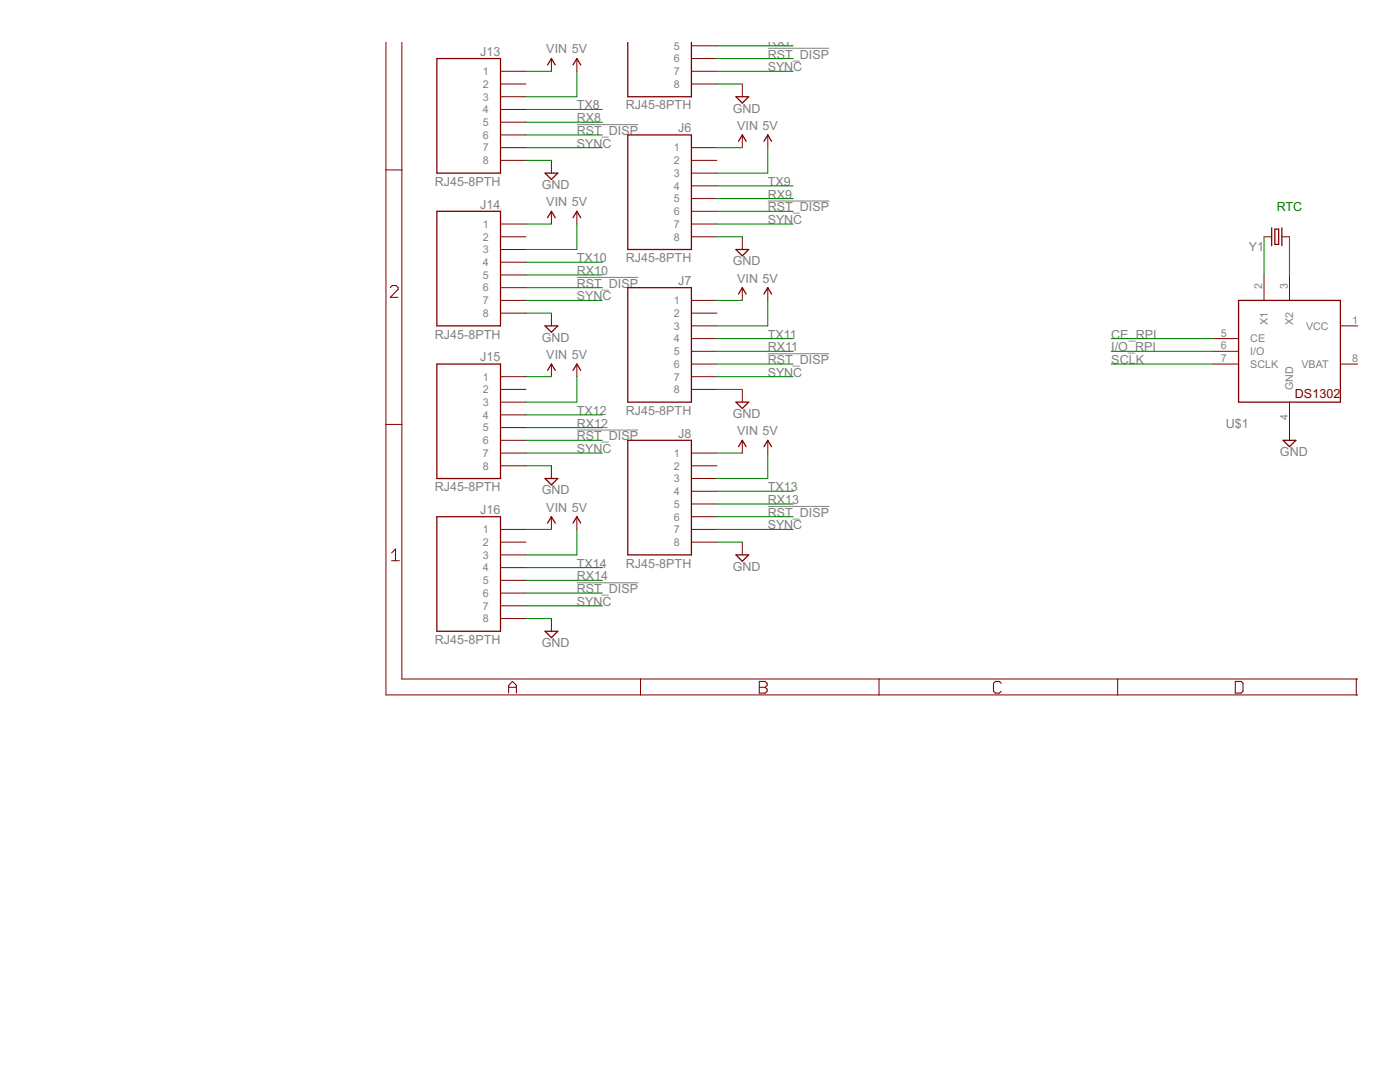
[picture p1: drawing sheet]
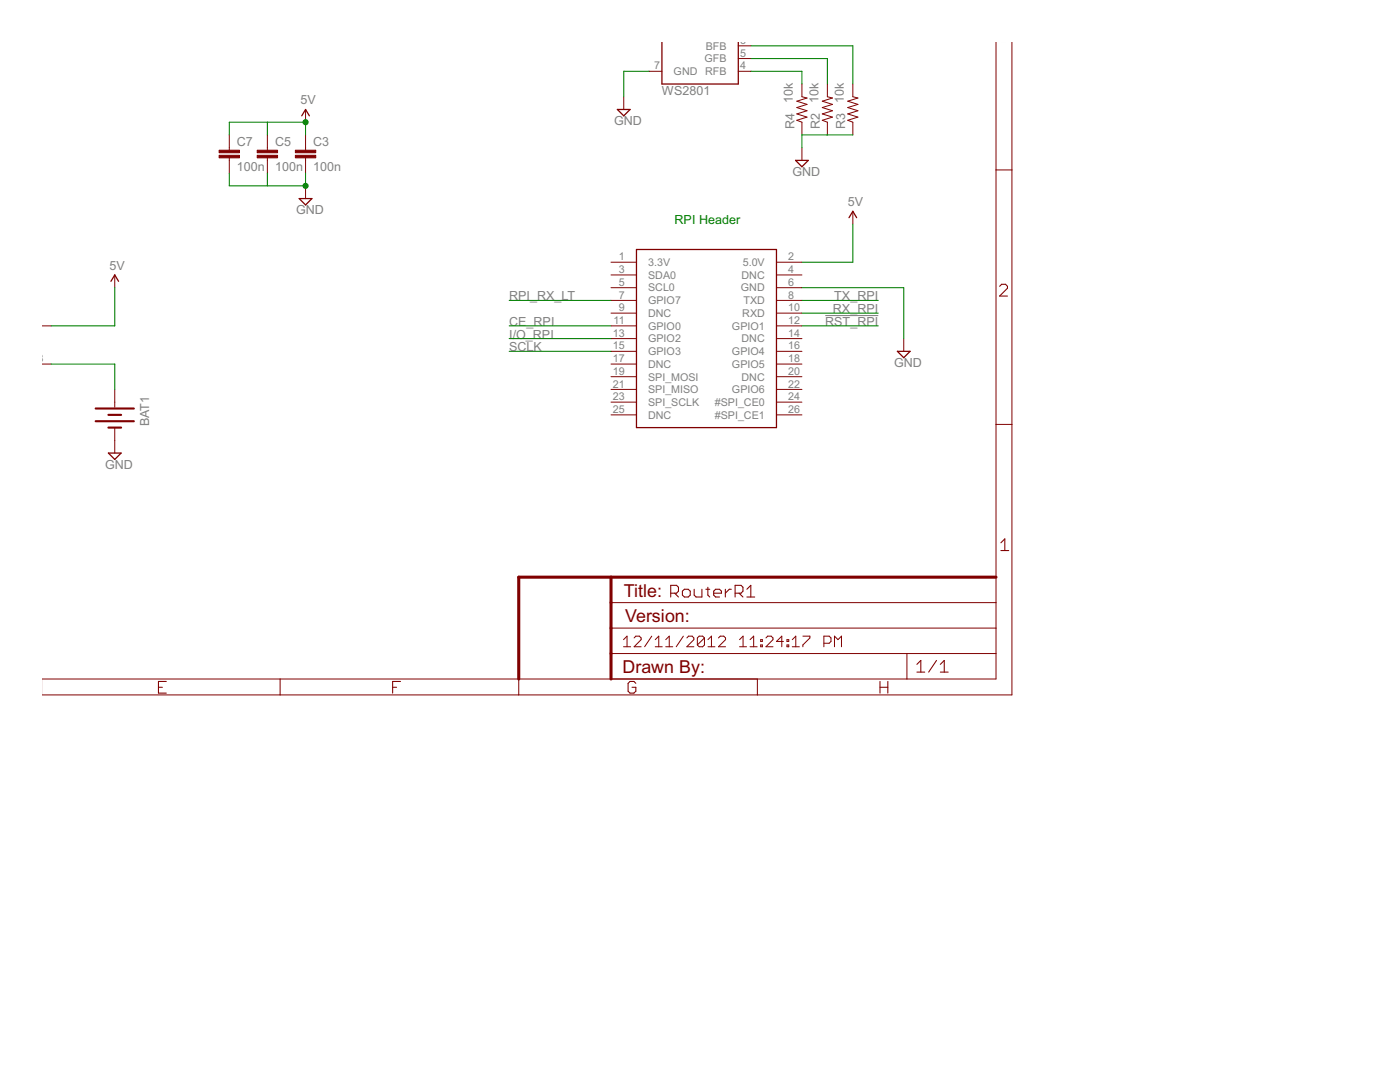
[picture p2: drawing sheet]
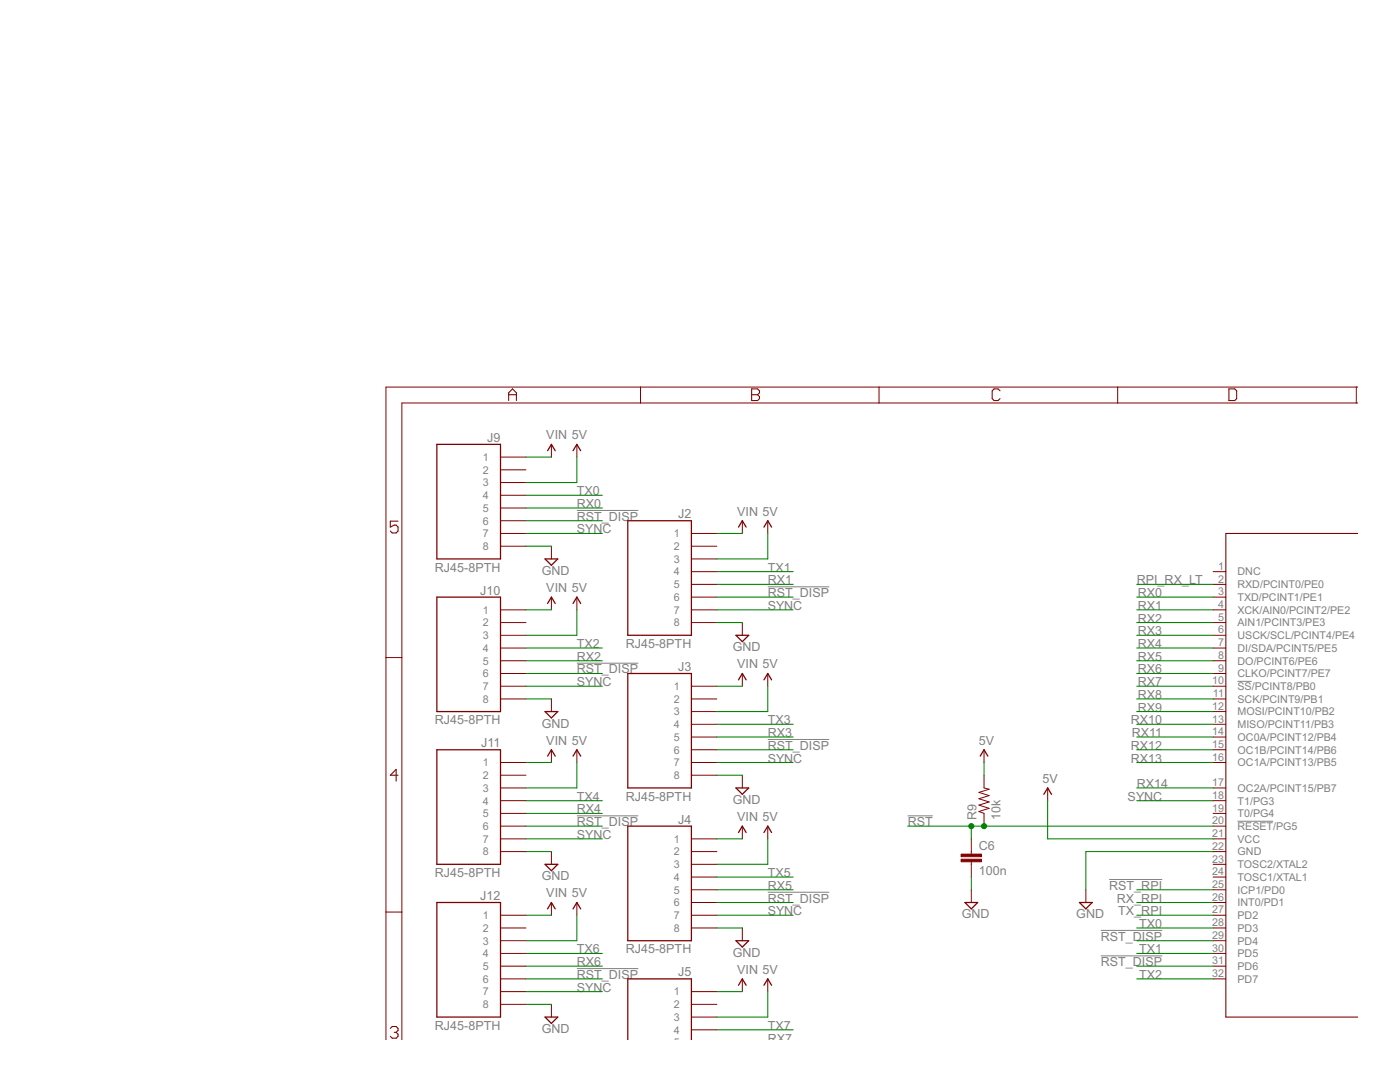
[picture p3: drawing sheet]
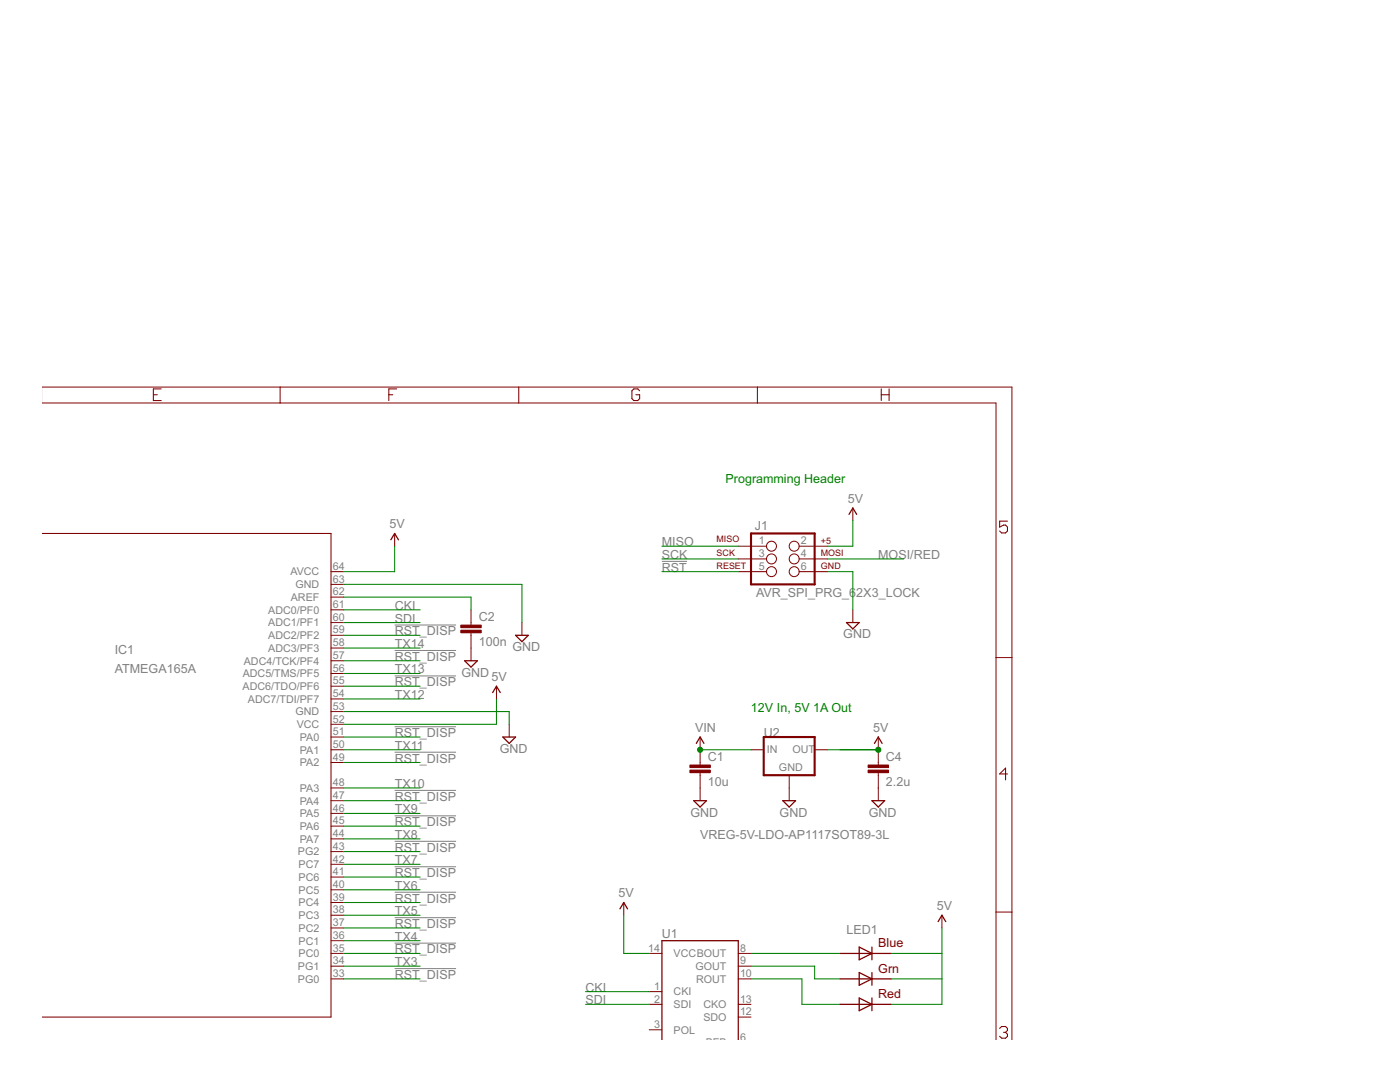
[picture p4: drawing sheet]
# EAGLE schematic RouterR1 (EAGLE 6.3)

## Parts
BAT1  BATTERY20SMD  [BATTCON_20MM]
C1  10u  CAP0603-CAP  [0603-CAP]
C2  100n  CAP0603-CAP  [0603-CAP]
C3  100n  CAP0603-CAP  [0603-CAP]
C4  2.2u  CAP0603-CAP  [0603-CAP]
C5  100n  CAP0603-CAP  [0603-CAP]
C6  100n  CAP0603-CAP  [0603-CAP]
C7  100n  CAP0603-CAP  [0603-CAP]
IC1  ATMEGA165A  [64M1]
J1  AVR_SPI_PRG_62X3_LOCK  [2X3_LOCK]
J2  RJ45-8PTH  [RJ45-8]
J3  RJ45-8PTH  [RJ45-8]
J4  RJ45-8PTH  [RJ45-8]
J5  RJ45-8PTH  [RJ45-8]
J6  RJ45-8PTH  [RJ45-8]
J7  RJ45-8PTH  [RJ45-8]
J8  RJ45-8PTH  [RJ45-8]
J9  RJ45-8PTH  [RJ45-8]
J10  RJ45-8PTH  [RJ45-8]
J11  RJ45-8PTH  [RJ45-8]
J12  RJ45-8PTH  [RJ45-8]
J13  RJ45-8PTH  [RJ45-8]
J14  RJ45-8PTH  [RJ45-8]
J15  RJ45-8PTH  [RJ45-8]
J16  RJ45-8PTH  [RJ45-8]
LED1  RGBLED5050  [RGBLED5050]
R2  10k  RESISTOR0603-RES  [0603-RES]
R3  10k  RESISTOR0603-RES  [0603-RES]
R4  10k  RESISTOR0603-RES  [0603-RES]
R9  10k  RESISTOR0603-RES  [0603-RES]
U1  WS2801  [SOP-14]
U2  VREG-5V-LDO-AP1117SOT89-3L  [SOT89-3L]
U$1  DS1302_SMT  [SO08]
U$38  RASPBERRYPI_BB  [RASBERRYPI_SHIELD]
Y1  CRYSTALTC26H_EZ  [TC26HEZ]

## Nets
5V: C3.1 C4.1 C5.1 C7.1 IC1.21(VCC) IC1.52(VCC) J1.2 J2.3 J3.3 J4.3 J5.3 J6.3 J7.3 J8.3 J9.3 J10.3 J11.3 J12.3 J13.3 J14.3 J15.3 J16.3 LED1.4(BLUE_C) LED1.5(RED_C) LED1.6(GREEN_C) R9.2 U1.14(VCC) U2.2(OUT) U2.2.1(OUT) U$1.1(VCC) U$38.2(5.0V)
!RST: C6.1 J1.5 R9.1
!RST_DISP: J2.6 J3.6 J4.6 J5.6 J6.6 J7.6 J8.6 J9.6 J10.6 J11.6 J12.6 J13.6 J14.6 J15.6 J16.6
CE_RPI: U$1.5(CE) U$38.11(GPIO0)
CKI: IC1.61(ADC0/PF0) U1.1(CKI)
GND: BAT1.2(-) C1.2 C2.2 C3.2 C4.2 C5.2 C6.2 C7.2 IC1.22(GND) IC1.63(GND) J1.6 J2.8 J3.8 J4.8 J5.8 J6.8 J7.8 J8.8 J9.8 J10.8 J11.8 J12.8 J13.8 J14.8 J15.8 J16.8 R2.1 R3.1 R4.1 U1.7(GND) U2.1(GND) U$1.4(GND) U$38.6(GND)
I/O_RPI: U$1.6(I/O) U$38.13(GPIO2)
MISO: J1.1
MOSI/RED: J1.4
MOT_A: C1.1 J2.1 J3.1 J4.1 J5.1 J6.1 J7.1 J8.1 J9.1 J10.1 J11.1 J12.1 J13.1 J14.1 J15.1 J16.1 U2.3(IN) ; supply symbol labelled VIN
N$1: BAT1.1(+) U$1.8(VBAT)
N$2: U$38.8(TXD)
N$3: U$38.10(RXD)
N$4: C2.1 IC1.62(AREF)
N$5: U$38.12(GPIO1)
N$6: U$1.3(X2) Y1.1
N$7: U$1.2(X1) Y1.2
N$9: LED1.3(BLUE_A) U1.8(BOUT)
N$10: LED1.1(GREEN_A) U1.9(GOUT)
N$11: LED1.2(RED_A) U1.10(ROUT)
N$12: R4.2 U1.4(RFB)
N$13: R2.2 U1.5(GFB)
N$14: R3.2 U1.6(BFB)
RPI_RX_LT: IC1.2(RXD/PCINT0/PE0) U$38.7(GPIO7)
RX0: J9.5
RX1: J2.5
RX2: J10.5
RX3: J3.5
RX4: J11.5
RX5: J4.5
RX6: J12.5
RX7: J5.5
RX8: J13.5
RX9: J6.5
RX10: J14.5
RX11: J7.5
RX12: J15.5
RX13: J8.5
RX14: IC1.17(OC2A/PCINT15/PB7) J16.5
SCK: J1.3
SCLK: U$1.7(SCLK) U$38.15(GPIO3)
SDI: IC1.60(ADC1/PF1) U1.2(SDI)
SYNC: J9.7
TX0: J9.4
TX1: J2.4
TX2: J10.4
TX3: J3.4
TX4: J11.4
TX5: J4.4
TX6: J12.4
TX7: J5.4
TX8: J13.4
TX9: J6.4
TX10: J14.4
TX11: J7.4
TX12: J15.4
TX13: J8.4
TX14: J16.4
Unconnected: IC1.1(DNC) IC1.3(TXD/PCINT1/PE1) IC1.4(XCK/AIN0/PCINT2/PE2) IC1.5(AIN1/PCINT3/PE3) IC1.6(USCK/SCL/PCINT4/PE4) IC1.7(DI/SDA/PCINT5/PE5) IC1.8(DO/PCINT6/PE6) IC1.9(CLKO/PCINT7/PE7) IC1.10(!SS!/PCINT8/PB0) IC1.11(SCK/PCINT9/PB1) IC1.12(MOSI/PCINT10/PB2) IC1.13(MISO/PCINT11/PB3) IC1.14(OC0A/PCINT12/PB4) IC1.15(OC1B/PCINT14/PB6) IC1.16(OC1A/PCINT13/PB5) IC1.18(T1/PG3) IC1.19(T0/PG4) IC1.20(!RESET!/PG5) IC1.23(TOSC2/XTAL2) IC1.24(TOSC1/XTAL1) IC1.25(ICP1/PD0) IC1.26(INT0/PD1) IC1.27(PD2) IC1.28(PD3) IC1.29(PD4) IC1.30(PD5) IC1.31(PD6) IC1.32(PD7) IC1.33(PG0) IC1.34(PG1) IC1.35(PC0) IC1.36(PC1) IC1.37(PC2) IC1.38(PC3) IC1.39(PC4) IC1.40(PC5) IC1.41(PC6) IC1.42(PC7) IC1.43(PG2) IC1.44(PA7) IC1.45(PA6) IC1.46(PA5) IC1.47(PA4) IC1.48(PA3) IC1.49(PA2) IC1.50(PA1) IC1.51(PA0) IC1.54(ADC7/TDI/PF7) IC1.55(ADC6/TDO/PF6) IC1.56(ADC5/TMS/PF5) IC1.57(ADC4/TCK/PF4) IC1.58(ADC3/PF3) IC1.59(ADC2/PF2) J2.2 J2.7 J3.2 J3.7 J4.2 J4.7 J5.2 J5.7 J6.2 J6.7 J7.2 J7.7 J8.2 J8.7 J9.2 J10.2 J10.7 J11.2 J11.7 J12.2 J12.7 J13.2 J13.7 J14.2 J14.7 J15.2 J15.7 J16.2 J16.7 U1.3(POL) U1.12(SDO) U1.13(CKO) U$38.1(3.3V) U$38.3(SDA0) U$38.4(DNC) U$38.5(SCL0) U$38.9(DNC) U$38.14(DNC) U$38.16(GPIO4) U$38.17(DNC) U$38.18(GPIO5) U$38.19(SPI_MOSI) U$38.20(DNC) U$38.21(SPI_MISO) U$38.22(GPIO6) U$38.23(SPI_SCLK) U$38.24(#SPI_CE0) U$38.25(DNC) U$38.26(#SPI_CE1)

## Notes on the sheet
- Programming Header
- 12V In, 5V 1A Out
- RTC
- RPI Header

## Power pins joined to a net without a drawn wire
AVCC: IC1.64(AVCC)
GND: IC1.53(GND)

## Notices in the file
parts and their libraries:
SparkFun-Aesthetics: Licensing: CC v3.0 Share-Alike You are welcome to use this library for commercial purposes.
microbuilder: This work is placed in the public domain, and may be freely used for commercial and non-commercial work with the following conditions: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
